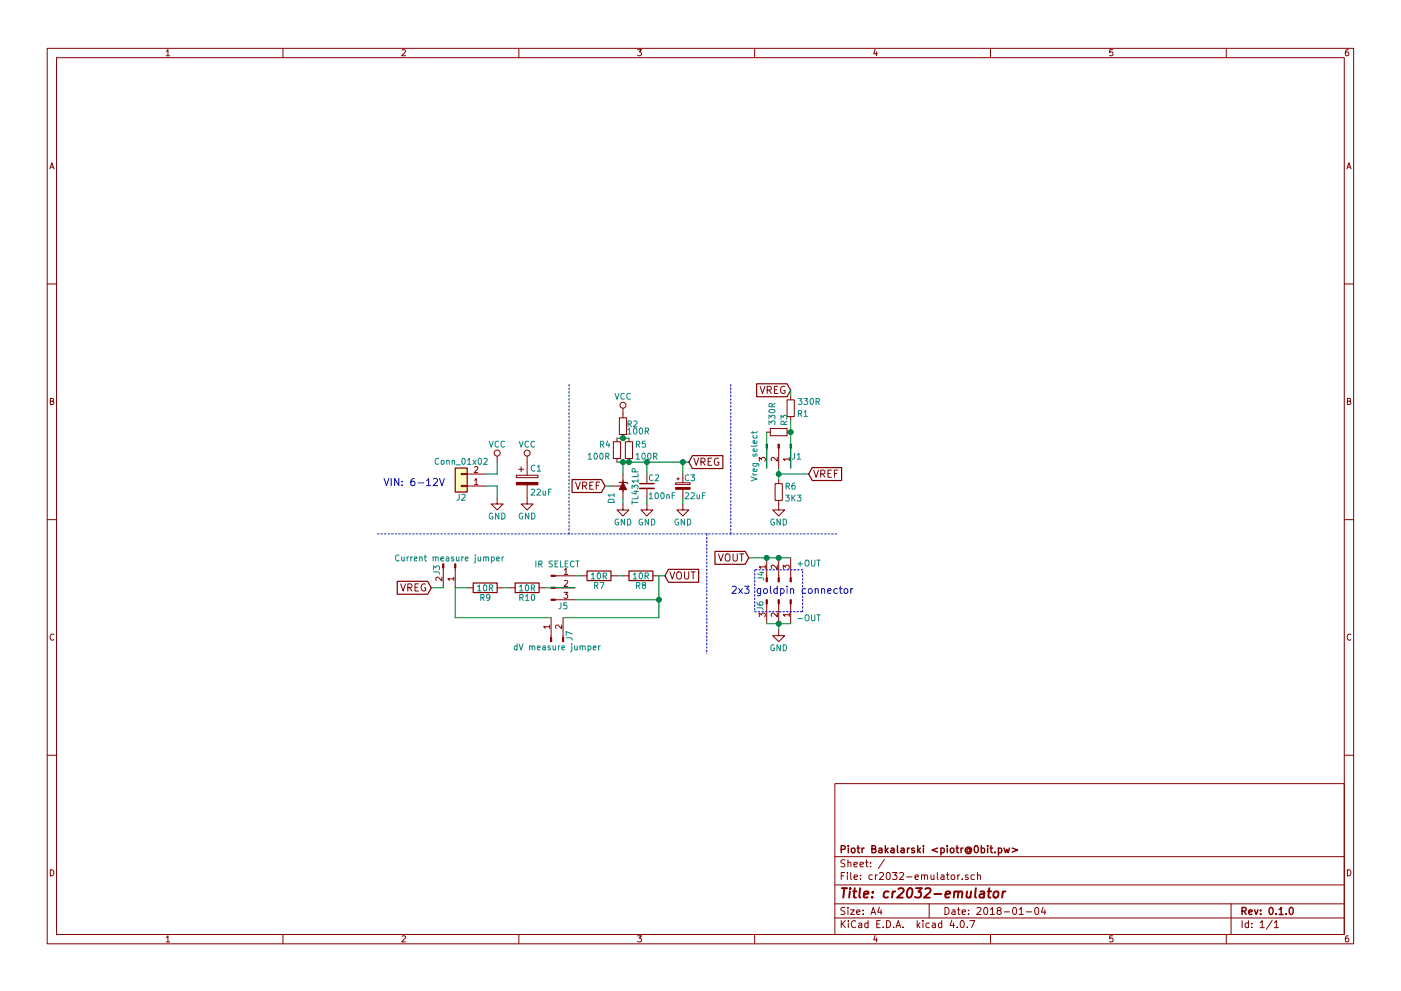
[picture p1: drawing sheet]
EESchema Schematic File Version 2
LIBS:power
LIBS:device
LIBS:switches
LIBS:relays
LIBS:motors
LIBS:transistors
LIBS:conn
LIBS:linear
LIBS:regul
LIBS:74xx
LIBS:cmos4000
LIBS:adc-dac
LIBS:memory
LIBS:xilinx
LIBS:microcontrollers
LIBS:dsp
LIBS:microchip
LIBS:analog_switches
LIBS:motorola
LIBS:texas
LIBS:intel
LIBS:audio
LIBS:interface
LIBS:digital-audio
LIBS:philips
LIBS:display
LIBS:cypress
LIBS:siliconi
LIBS:opto
LIBS:atmel
LIBS:contrib
LIBS:valves
LIBS:references
EELAYER 25 0
EELAYER END
$Descr A4 11693 8268
encoding utf-8
Sheet 1 1
Title "cr2032-emulator"
Date "2018-01-04"
Rev "0.1.0"
Comp "Piotr Bakalarski <piotr@0bit.pw>"
Comment1 ""
Comment2 ""
Comment3 ""
Comment4 ""
$EndDescr
$Comp
L TL431LP D1
U 1 1
P 5200 4050
F 0 "D1" H 5100 4150 50  0000 C CNN
F 1 "TL431LP" H 5200 3950 50  0000 C CNN
F 2 "TO_SOT_Packages_THT:TO-92_Inline_Narrow_Oval" H 5200 3900 50  0001 C CIN
F 3 "" H 5200 4050 50  0001 C CNN
	1    5200 4050
	0    -1   -1   0   
$EndComp
$Comp
L R_Small R3
U 1 1
P 6500 3600
F 0 "R3" H 6350 3650 50  0000 L CNN
F 1 "330R" H 6250 3550 50  0000 L CNN
F 2 "" H 6500 3600 50  0001 C CNN
F 3 "" H 6500 3600 50  0001 C CNN
	1    6500 3600
	0    1    1    0   
$EndComp
$Comp
L R_Small R6
U 1 1
P 6500 4100
F 0 "R6" H 6550 4150 50  0000 L CNN
F 1 "3K3" H 6550 4050 50  0000 L CNN
F 2 "" H 6500 4100 50  0001 C CNN
F 3 "" H 6500 4100 50  0001 C CNN
	1    6500 4100
	1    0    0    -1  
$EndComp
$Comp
L R_Small R1
U 1 1
P 6600 3400
F 0 "R1" H 6450 3450 50  0000 L CNN
F 1 "330R" H 6350 3350 50  0000 L CNN
F 2 "" H 6600 3400 50  0001 C CNN
F 3 "" H 6600 3400 50  0001 C CNN
	1    6600 3400
	-1   0    0    1   
$EndComp
$Comp
L Conn_01x02 J2
U 1 1
P 3850 4050
F 0 "J2" H 3850 4150 50  0000 C CNN
F 1 "Conn_01x02" H 3850 3850 50  0000 C CNN
F 2 "" H 3850 4050 50  0001 C CNN
F 3 "" H 3850 4050 50  0001 C CNN
	1    3850 4050
	-1   0    0    1   
$EndComp
$Comp
L CP C1
U 1 1
P 4400 4000
F 0 "C1" H 4425 4100 50  0000 L CNN
F 1 "22uF" H 4425 3900 50  0000 L CNN
F 2 "" H 4438 3850 50  0001 C CNN
F 3 "" H 4400 4000 50  0001 C CNN
	1    4400 4000
	1    0    0    -1  
$EndComp
$Comp
L R R9
U 1 1
P 4050 4900
F 0 "R9" V 4130 4900 50  0000 C CNN
F 1 "10R" V 4050 4900 50  0000 C CNN
F 2 "" V 3980 4900 50  0001 C CNN
F 3 "" H 4050 4900 50  0001 C CNN
	1    4050 4900
	0    1    1    0   
$EndComp
$Comp
L Conn_01x03_Male J4
U 1 1
P 6500 4850
F 0 "J4" H 6550 5000 50  0000 C CNN
F 1 "+OUT" V 6650 4600 50  0000 C CNN
F 2 "" H 6500 4850 50  0001 C CNN
F 3 "" H 6500 4850 50  0001 C CNN
	1    6500 4850
	0    -1   -1   0   
$EndComp
$Comp
L Conn_01x03_Male J6
U 1 1
P 6500 5000
F 0 "J6" H 6550 4850 50  0000 C CNN
F 1 "-OUT" V 6650 5250 50  0000 C CNN
F 2 "" H 6500 5000 50  0001 C CNN
F 3 "" H 6500 5000 50  0001 C CNN
	1    6500 5000
	0    1    1    0   
$EndComp
$Comp
L Conn_01x03_Male J1
U 1 1
P 6500 3700
F 0 "J1" V 6600 3850 50  0000 C CNN
F 1 "Vreg select" H 6600 3500 50  0000 C CNN
F 2 "" H 6500 3700 50  0001 C CNN
F 3 "" H 6500 3700 50  0001 C CNN
	1    6500 3700
	0    1    1    0   
$EndComp
$Comp
L Conn_01x03_Male J5
U 1 1
P 4600 4900
F 0 "J5" H 4700 4750 50  0000 C CNN
F 1 "IR SELECT" H 4650 5100 50  0000 C CNN
F 2 "" H 4600 4900 50  0001 C CNN
F 3 "" H 4600 4900 50  0001 C CNN
	1    4600 4900
	1    0    0    -1  
$EndComp
$Comp
L GND #PWR4
U 1 1
P 4150 4150
F 0 "#PWR4" H 4150 3900 50  0001 C CNN
F 1 "GND" H 4150 4000 50  0000 C CNN
F 2 "" H 4150 4150 50  0001 C CNN
F 3 "" H 4150 4150 50  0001 C CNN
	1    4150 4150
	1    0    0    -1  
$EndComp
$Comp
L VCC #PWR2
U 1 1
P 4150 3850
F 0 "#PWR2" H 4150 3700 50  0001 C CNN
F 1 "VCC" H 4150 4000 50  0000 C CNN
F 2 "" H 4150 3850 50  0001 C CNN
F 3 "" H 4150 3850 50  0001 C CNN
	1    4150 3850
	1    0    0    -1  
$EndComp
Text Notes 3200 4050 0    60   ~ 0
VIN: 6-12V
$Comp
L GND #PWR5
U 1 1
P 4400 4150
F 0 "#PWR5" H 4400 3900 50  0001 C CNN
F 1 "GND" H 4400 4000 50  0000 C CNN
F 2 "" H 4400 4150 50  0001 C CNN
F 3 "" H 4400 4150 50  0001 C CNN
	1    4400 4150
	1    0    0    -1  
$EndComp
$Comp
L VCC #PWR3
U 1 1
P 4400 3850
F 0 "#PWR3" H 4400 3700 50  0001 C CNN
F 1 "VCC" H 4400 4000 50  0000 C CNN
F 2 "" H 4400 3850 50  0001 C CNN
F 3 "" H 4400 3850 50  0001 C CNN
	1    4400 3850
	1    0    0    -1  
$EndComp
$Comp
L C_Small C2
U 1 1
P 5400 4050
F 0 "C2" H 5410 4120 50  0000 L CNN
F 1 "100nF" H 5410 3970 50  0000 L CNN
F 2 "" H 5400 4050 50  0001 C CNN
F 3 "" H 5400 4050 50  0001 C CNN
	1    5400 4050
	1    0    0    -1  
$EndComp
$Comp
L GND #PWR6
U 1 1
P 5200 4200
F 0 "#PWR6" H 5200 3950 50  0001 C CNN
F 1 "GND" H 5200 4050 50  0000 C CNN
F 2 "" H 5200 4200 50  0001 C CNN
F 3 "" H 5200 4200 50  0001 C CNN
	1    5200 4200
	1    0    0    -1  
$EndComp
$Comp
L R R10
U 1 1
P 4400 4900
F 0 "R10" V 4480 4900 50  0000 C CNN
F 1 "10R" V 4400 4900 50  0000 C CNN
F 2 "" V 4330 4900 50  0001 C CNN
F 3 "" H 4400 4900 50  0001 C CNN
	1    4400 4900
	0    1    1    0   
$EndComp
Text GLabel 5750 3850 2    60   Input ~ 0
VREG
Text GLabel 3600 4900 0    60   Input ~ 0
VREG
$Comp
L R R8
U 1 1
P 5350 4800
F 0 "R8" V 5430 4800 50  0000 C CNN
F 1 "10R" V 5350 4800 50  0000 C CNN
F 2 "" V 5280 4800 50  0001 C CNN
F 3 "" H 5350 4800 50  0001 C CNN
	1    5350 4800
	0    1    1    0   
$EndComp
$Comp
L R R7
U 1 1
P 5000 4800
F 0 "R7" V 5080 4800 50  0000 C CNN
F 1 "10R" V 5000 4800 50  0000 C CNN
F 2 "" V 4930 4800 50  0001 C CNN
F 3 "" H 5000 4800 50  0001 C CNN
	1    5000 4800
	0    1    1    0   
$EndComp
$Comp
L GND #PWR10
U 1 1
P 6500 5250
F 0 "#PWR10" H 6500 5000 50  0001 C CNN
F 1 "GND" H 6500 5100 50  0000 C CNN
F 2 "" H 6500 5250 50  0001 C CNN
F 3 "" H 6500 5250 50  0001 C CNN
	1    6500 5250
	1    0    0    -1  
$EndComp
$Comp
L VCC #PWR1
U 1 1
P 5200 3450
F 0 "#PWR1" H 5200 3300 50  0001 C CNN
F 1 "VCC" H 5200 3600 50  0000 C CNN
F 2 "" H 5200 3450 50  0001 C CNN
F 3 "" H 5200 3450 50  0001 C CNN
	1    5200 3450
	1    0    0    -1  
$EndComp
$Comp
L R_Small R4
U 1 1
P 5150 3750
F 0 "R4" H 5000 3800 50  0000 L CNN
F 1 "100R" H 4900 3700 50  0000 L CNN
F 2 "" H 5150 3750 50  0001 C CNN
F 3 "" H 5150 3750 50  0001 C CNN
	1    5150 3750
	1    0    0    -1  
$EndComp
$Comp
L R_Small R5
U 1 1
P 5250 3750
F 0 "R5" H 5300 3800 50  0000 L CNN
F 1 "100R" H 5300 3700 50  0000 L CNN
F 2 "" H 5250 3750 50  0001 C CNN
F 3 "" H 5250 3750 50  0001 C CNN
	1    5250 3750
	1    0    0    -1  
$EndComp
$Comp
L R_Small R2
U 1 1
P 5200 3550
F 0 "R2" H 5230 3570 50  0000 L CNN
F 1 "100R" H 5230 3510 50  0000 L CNN
F 2 "" H 5200 3550 50  0001 C CNN
F 3 "" H 5200 3550 50  0001 C CNN
	1    5200 3550
	1    0    0    -1  
$EndComp
Text GLabel 5050 4050 0    60   Input ~ 0
VREF
Text GLabel 6600 3250 0    60   Input ~ 0
VREG
$Comp
L GND #PWR9
U 1 1
P 6500 4200
F 0 "#PWR9" H 6500 3950 50  0001 C CNN
F 1 "GND" H 6500 4050 50  0000 C CNN
F 2 "" H 6500 4200 50  0001 C CNN
F 3 "" H 6500 4200 50  0001 C CNN
	1    6500 4200
	1    0    0    -1  
$EndComp
Text GLabel 6750 3950 2    60   Input ~ 0
VREF
Wire Wire Line
	4050 3950 4150 3950
Wire Wire Line
	4150 3950 4150 3850
Wire Wire Line
	4050 4050 4150 4050
Wire Wire Line
	4150 4050 4150 4150
Wire Wire Line
	6400 5200 6600 5200
Wire Wire Line
	6500 5200 6500 5250
Connection ~ 6500 5200
Connection ~ 6400 4650
Connection ~ 6500 4650
Wire Wire Line
	5150 3850 5750 3850
Wire Wire Line
	5200 3850 5200 3950
Connection ~ 5200 3850
Wire Wire Line
	5150 3650 5250 3650
Connection ~ 5200 3650
Connection ~ 5250 3850
Wire Wire Line
	5050 4050 5100 4050
Wire Wire Line
	6500 3900 6500 4000
Wire Wire Line
	6500 3950 6750 3950
Wire Wire Line
	3800 4900 3900 4900
Wire Wire Line
	4250 4900 4200 4900
Wire Wire Line
	4550 4900 4800 4900
Wire Wire Line
	4800 4800 4850 4800
Wire Wire Line
	5150 4800 5200 4800
Wire Wire Line
	4800 5000 5500 5000
Wire Wire Line
	5500 4800 5500 5150
Text GLabel 5550 4800 2    60   Input ~ 0
VOUT
Wire Wire Line
	5500 4800 5550 4800
Text GLabel 6250 4650 0    60   Input ~ 0
VOUT
$Comp
L GND #PWR7
U 1 1
P 5400 4200
F 0 "#PWR7" H 5400 3950 50  0001 C CNN
F 1 "GND" H 5400 4050 50  0000 C CNN
F 2 "" H 5400 4200 50  0001 C CNN
F 3 "" H 5400 4200 50  0001 C CNN
	1    5400 4200
	1    0    0    -1  
$EndComp
Wire Wire Line
	6250 4650 6600 4650
Wire Notes Line
	6300 4750 6300 5100
Wire Notes Line
	6300 5100 6700 5100
Wire Notes Line
	6700 5100 6700 4750
Wire Notes Line
	6700 4750 6300 4750
Text Notes 6100 4950 0    60   ~ 0
2x3 goldpin connector
Wire Notes Line
	4750 4450 4750 3200
Wire Notes Line
	6100 4450 6100 3200
Wire Wire Line
	5200 4200 5200 4150
$Comp
L Conn_01x02_Male J3
U 1 1
P 3800 4700
F 0 "J3" H 3850 4550 50  0000 C CNN
F 1 "Current measure jumper" V 3750 4650 50  0000 C CNN
F 2 "" H 3800 4700 50  0001 C CNN
F 3 "" H 3800 4700 50  0001 C CNN
	1    3800 4700
	0    1    1    0   
$EndComp
Wire Wire Line
	3600 4900 3700 4900
$Comp
L Conn_01x02_Male J7
U 1 1
P 4600 5350
F 0 "J7" H 4650 5200 50  0000 C CNN
F 1 "dV measure jumper" V 4550 5300 50  0000 C CNN
F 2 "" H 4600 5350 50  0001 C CNN
F 3 "" H 4600 5350 50  0001 C CNN
	1    4600 5350
	0    -1   -1   0   
$EndComp
Wire Wire Line
	3800 4900 3800 5150
Wire Wire Line
	3800 5150 4600 5150
Wire Wire Line
	5500 5150 4700 5150
Connection ~ 5500 5000
Wire Wire Line
	5400 3850 5400 3950
Connection ~ 5400 3850
$Comp
L CP_Small C3
U 1 1
P 5700 4050
F 0 "C3" H 5710 4120 50  0000 L CNN
F 1 "22uF" H 5710 3970 50  0000 L CNN
F 2 "" H 5700 4050 50  0001 C CNN
F 3 "" H 5700 4050 50  0001 C CNN
	1    5700 4050
	1    0    0    -1  
$EndComp
Wire Wire Line
	5700 3850 5700 3950
Connection ~ 5700 3850
$Comp
L GND #PWR8
U 1 1
P 5700 4200
F 0 "#PWR8" H 5700 3950 50  0001 C CNN
F 1 "GND" H 5700 4050 50  0000 C CNN
F 2 "" H 5700 4200 50  0001 C CNN
F 3 "" H 5700 4200 50  0001 C CNN
	1    5700 4200
	1    0    0    -1  
$EndComp
Wire Wire Line
	5400 4200 5400 4150
Wire Wire Line
	5700 4200 5700 4150
Connection ~ 6500 3950
Wire Wire Line
	6400 3900 6400 3600
Wire Wire Line
	6600 3500 6600 3900
Connection ~ 6600 3600
Wire Wire Line
	6600 3300 6600 3250
Wire Notes Line
	5900 4450 5900 5450
Wire Notes Line
	3150 4450 7000 4450
$EndSCHEMATC
